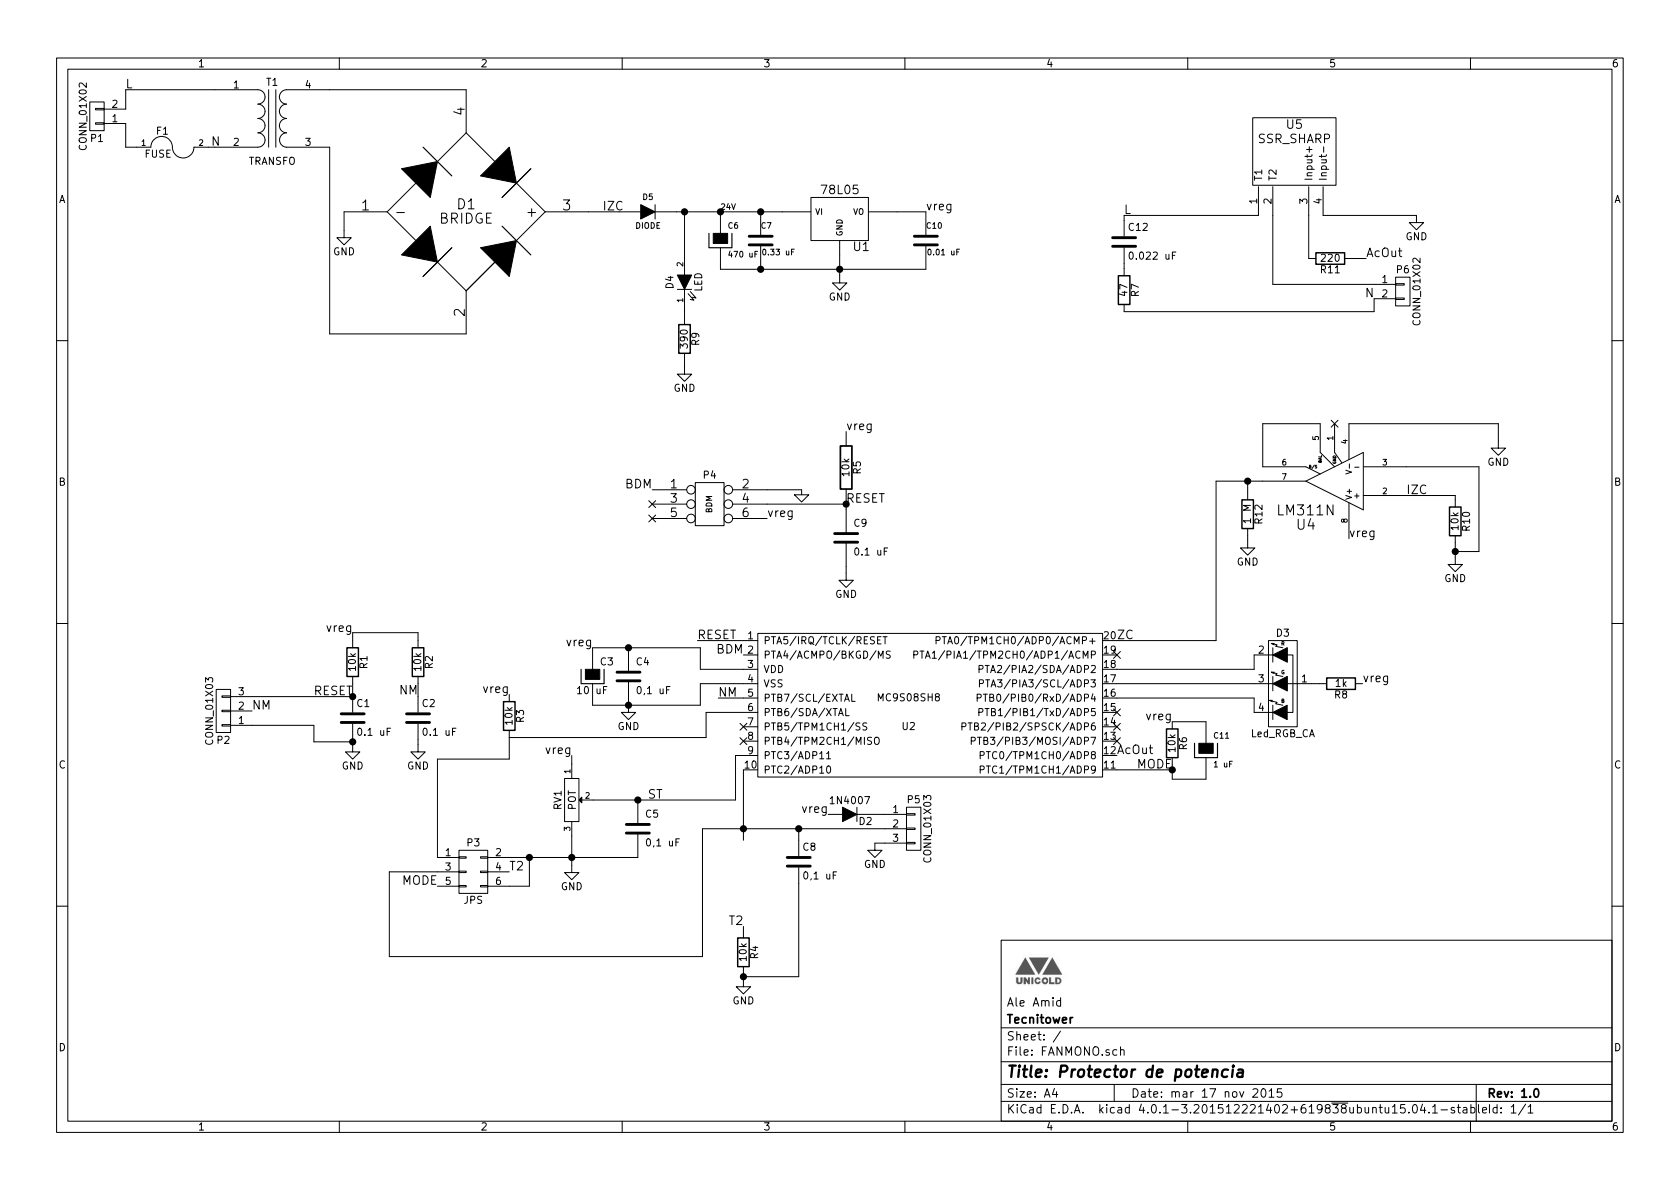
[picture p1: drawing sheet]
EESchema Schematic File Version 2
LIBS:FANMONO-rescue
LIBS:power
LIBS:device
LIBS:transistors
LIBS:conn
LIBS:linear
LIBS:regul
LIBS:74xx
LIBS:cmos4000
LIBS:adc-dac
LIBS:memory
LIBS:xilinx
LIBS:microcontrollers
LIBS:dsp
LIBS:microchip
LIBS:analog_switches
LIBS:motorola
LIBS:texas
LIBS:intel
LIBS:audio
LIBS:interface
LIBS:digital-audio
LIBS:philips
LIBS:display
LIBS:cypress
LIBS:siliconi
LIBS:opto
LIBS:atmel
LIBS:contrib
LIBS:valves
LIBS:acs712
LIBS:epcos_siov_varistor
LIBS:MC9S08SH8
LIBS:Sharp
LIBS:FANMONO-cache
EELAYER 25 0
EELAYER END
$Descr A4 11693 8268
encoding utf-8
Sheet 1 1
Title "Protector de potencia"
Date "mar 17 nov 2015"
Rev "1.0"
Comp "Tecnitower"
Comment1 "Ale Amid"
Comment2 ""
Comment3 ""
Comment4 ""
$EndDescr
Text Label 4855 4450 0    60   ~ 0
RESET
Text Label 5890 3500 0    60   ~ 0
RESET
Text Label 5890 2995 0    60   ~ 0
vreg
$Comp
L C-RESCUE-ProtectormodRafaela C9
U 1 1
P 5890 3735
F 0 "C9" H 5940 3835 50  0000 L CNN
F 1 "0.1 uF" H 5940 3635 50  0000 L CNN
F 2 "locales:C1" H 5890 3735 60  0001 C CNN
F 3 "" H 5890 3735 60  0001 C CNN
	1    5890 3735
	1    0    0    -1  
$EndComp
$Comp
L R-RESCUE-ProtectormodRafaela R5
U 1 1
P 5890 3245
F 0 "R5" V 5970 3245 50  0000 C CNN
F 1 "10k" V 5890 3245 50  0000 C CNN
F 2 "Discret:R3" H 5890 3245 60  0001 C CNN
F 3 "" H 5890 3245 60  0001 C CNN
	1    5890 3245
	1    0    0    -1  
$EndComp
Text Label 5340 3600 0    60   ~ 0
vreg
NoConn ~ 4540 3600
NoConn ~ 4540 3500
Text Label 4540 3400 2    60   ~ 0
BDM
Text Label 5175 4550 2    60   ~ 0
BDM
Text Label 4125 4500 2    60   ~ 0
vreg
$Comp
L CAPAPOL C3
U 1 1
P 4125 4700
F 0 "C3" H 4175 4800 50  0000 L CNN
F 1 "10 uF" H 4010 4600 50  0000 L CNN
F 2 "locales:C1V5" H 4125 4700 60  0001 C CNN
F 3 "" H 4125 4700 60  0001 C CNN
	1    4125 4700
	1    0    0    -1  
$EndComp
$Comp
L C-RESCUE-ProtectormodRafaela C4
U 1 1
P 4375 4700
F 0 "C4" H 4425 4800 50  0000 L CNN
F 1 "0,1 uF" H 4425 4600 50  0000 L CNN
F 2 "locales:C1" H 4375 4700 60  0001 C CNN
F 3 "" H 4375 4700 60  0001 C CNN
	1    4375 4700
	1    0    0    -1  
$EndComp
$Comp
L 78L05 U1
U 1 1
P 5845 1515
F 0 "U1" H 5995 1319 60  0000 C CNN
F 1 "78L05" H 5845 1715 60  0000 C CNN
F 2 "Power_Integrations:TO-220" H 5845 1515 60  0001 C CNN
F 3 "" H 5845 1515 60  0000 C CNN
	1    5845 1515
	1    0    0    -1  
$EndComp
$Comp
L CAPAPOL C6
U 1 1
P 5015 1665
F 0 "C6" H 5065 1765 40  0000 L CNN
F 1 "470 uF" H 5065 1565 40  0000 L CNN
F 2 "locales:C1V8" H 5115 1515 30  0001 C CNN
F 3 "" H 5015 1665 300 0000 C CNN
	1    5015 1665
	1    0    0    -1  
$EndComp
$Comp
L C-RESCUE-ProtectormodRafaela C7
U 1 1
P 5295 1665
F 0 "C7" H 5295 1765 40  0000 L CNN
F 1 "0.33 uF" H 5301 1580 40  0000 L CNN
F 2 "locales:C1" H 5333 1515 30  0001 C CNN
F 3 "" H 5295 1665 60  0000 C CNN
	1    5295 1665
	1    0    0    -1  
$EndComp
$Comp
L C-RESCUE-ProtectormodRafaela C10
U 1 1
P 6445 1665
F 0 "C10" H 6445 1765 40  0000 L CNN
F 1 "0.01 uF" H 6451 1580 40  0000 L CNN
F 2 "locales:C1" H 6483 1515 30  0001 C CNN
F 3 "" H 6445 1665 60  0000 C CNN
	1    6445 1665
	1    0    0    -1  
$EndComp
Text Label 5015 1460 0    39   ~ 0
24V
Text Label 6445 1465 0    60   ~ 0
vreg
$Comp
L POT-RESCUE-FANMONO RV1
U 1 1
P 3980 5560
F 0 "RV1" H 3980 5460 50  0000 C CNN
F 1 "POT" H 3980 5560 50  0000 C CNN
F 2 "Potentiometers:Potentiometer_Trimmer-Suntan-TSR-3386P" H 3980 5560 60  0001 C CNN
F 3 "" H 3980 5560 60  0000 C CNN
	1    3980 5560
	0    1    1    0   
$EndComp
Text Label 4510 5560 0    60   ~ 0
ST
Text Label 3980 5250 2    60   ~ 0
vreg
$Comp
L C-RESCUE-ProtectormodRafaela C5
U 1 1
P 4440 5760
F 0 "C5" H 4490 5860 50  0000 L CNN
F 1 "0,1 uF" H 4490 5660 50  0000 L CNN
F 2 "locales:C1" H 4440 5760 60  0001 C CNN
F 3 "" H 4440 5760 60  0001 C CNN
	1    4440 5760
	1    0    0    -1  
$EndComp
$Comp
L MC9S08SH8 U2
U 1 1
P 6325 4950
F 0 "U2" H 6325 4850 50  0000 C CNN
F 1 "MC9S08SH8" H 6325 5050 50  0000 C CNN
F 2 "Sockets_DIP:DIP-20__300_ELL" H 6325 4950 60  0001 C CNN
F 3 "" H 6325 4950 60  0001 C CNN
	1    6325 4950
	1    0    0    -1  
$EndComp
$Comp
L TRANSFO T1
U 1 1
P 1895 815
F 0 "T1" H 1895 1065 50  0000 C CNN
F 1 "TRANSFO" H 1895 515 50  0000 C CNN
F 2 "locales:TFCOBSIL2209VCA200mA" H 1895 815 60  0001 C CNN
F 3 "" H 1895 815 60  0000 C CNN
	1    1895 815 
	1    0    0    -1  
$EndComp
Text Label 875  615  0    60   ~ 0
L
Text Label 1470 1015 0    60   ~ 0
N
$Comp
L Led_RGB_CA D3
U 1 1
P 8930 4750
F 0 "D3" H 8930 5100 50  0000 C CNN
F 1 "Led_RGB_CA" H 8930 4400 50  0000 C CNN
F 2 "LEDs:LED-RGB-5MM_Common_Cathode" H 8885 4700 50  0001 C CNN
F 3 "" H 8885 4700 50  0000 C CNN
	1    8930 4750
	1    0    0    -1  
$EndComp
Text Label 7775 5250 0    60   ~ 0
AcOut
$Comp
L R R1
U 1 1
P 2455 4600
F 0 "R1" V 2535 4600 50  0000 C CNN
F 1 "10k" V 2455 4600 50  0000 C CNN
F 2 "Discret:R3" V 2385 4600 30  0001 C CNN
F 3 "" H 2455 4600 30  0000 C CNN
	1    2455 4600
	1    0    0    -1  
$EndComp
Text Label 2455 4400 2    60   ~ 0
vreg
$Comp
L C C1
U 1 1
P 2455 4990
F 0 "C1" H 2480 5090 50  0000 L CNN
F 1 "0.1 uF" H 2480 4890 50  0000 L CNN
F 2 "locales:C1" H 2493 4840 30  0001 C CNN
F 3 "" H 2455 4990 60  0000 C CNN
	1    2455 4990
	1    0    0    -1  
$EndComp
Text Label 2455 4840 2    60   ~ 0
RESET
Text Label 5000 4850 0    60   ~ 0
NM
$Comp
L CONN_01X02 P1
U 1 1
P 675 800
F 0 "P1" H 675 950 50  0000 C CNN
F 1 "CONN_01X02" V 775 800 50  0000 C CNN
F 2 "locales:PHOENIX_MSTBA2,54-G_2" H 675 800 60  0001 C CNN
F 3 "" H 675 800 60  0000 C CNN
	1    675  800 
	-1   0    0    1   
$EndComp
$Comp
L D D2
U 1 1
P 5915 5660
F 0 "D2" H 5805 5705 50  0000 C CNN
F 1 "1N4007" H 5915 5560 50  0000 C CNN
F 2 "Discret:D3" H 5915 5660 60  0001 C CNN
F 3 "" H 5915 5660 60  0000 C CNN
	1    5915 5660
	-1   0    0    1   
$EndComp
Text Label 5765 5660 2    60   ~ 0
vreg
$Comp
L R R4
U 1 1
P 5175 6620
F 0 "R4" V 5255 6620 50  0000 C CNN
F 1 "10k" V 5175 6620 50  0000 C CNN
F 2 "Discret:R3" V 5105 6620 30  0001 C CNN
F 3 "" H 5175 6620 30  0000 C CNN
	1    5175 6620
	1    0    0    -1  
$EndComp
$Comp
L R R3
U 1 1
P 3545 4975
F 0 "R3" V 3625 4975 50  0000 C CNN
F 1 "10k" V 3545 4975 50  0000 C CNN
F 2 "Discret:R3" V 3475 4975 30  0001 C CNN
F 3 "" H 3545 4975 30  0000 C CNN
	1    3545 4975
	1    0    0    -1  
$EndComp
Text Label 3545 4825 2    60   ~ 0
vreg
Text Label 7775 4450 0    60   ~ 0
ZC
Text Label 9485 4750 0    60   ~ 0
vreg
$Comp
L R R8
U 1 1
P 9335 4750
F 0 "R8" V 9415 4750 50  0000 C CNN
F 1 "1k" V 9335 4750 50  0000 C CNN
F 2 "Discret:R3" V 9265 4750 30  0001 C CNN
F 3 "" H 9335 4750 30  0000 C CNN
	1    9335 4750
	0    1    1    0   
$EndComp
$Comp
L LM311N-RESCUE-FANMONO U4
U 1 1
P 9290 3340
F 0 "U4" H 9490 3640 70  0000 C CNN
F 1 "LM311N" H 9490 3540 70  0000 C CNN
F 2 "Housings_DIP:DIP-8_W7.62mm_LongPads" H 9290 3340 60  0001 C CNN
F 3 "" H 9290 3340 60  0000 C CNN
	1    9290 3340
	-1   0    0    1   
$EndComp
Text Label 9390 3740 0    60   ~ 0
vreg
Text Label 9510 1790 0    60   ~ 0
AcOut
$Comp
L SSR_SHARP U5
U 1 1
P 9010 1190
F 0 "U5" H 9010 1520 60  0000 C CNN
F 1 "SSR_SHARP" H 9010 1420 60  0000 C CNN
F 2 "locales:SSR2" H 9010 1190 60  0001 C CNN
F 3 "" H 9010 1190 60  0000 C CNN
	1    9010 1190
	1    0    0    -1  
$EndComp
$Comp
L R R11
U 1 1
P 9260 1790
F 0 "R11" V 9340 1790 50  0000 C CNN
F 1 "220" V 9260 1790 50  0000 C CNN
F 2 "Discret:R3" V 9190 1790 30  0001 C CNN
F 3 "" H 9260 1790 30  0000 C CNN
	1    9260 1790
	0    1    1    0   
$EndComp
$Comp
L C C12
U 1 1
P 7825 1675
F 0 "C12" H 7850 1775 50  0000 L CNN
F 1 "0.022 uF" H 7850 1575 50  0000 L CNN
F 2 "locales:C1" H 7863 1525 30  0001 C CNN
F 3 "" H 7825 1675 60  0000 C CNN
	1    7825 1675
	1    0    0    -1  
$EndComp
$Comp
L R R7
U 1 1
P 7825 2010
F 0 "R7" V 7905 2010 50  0000 C CNN
F 1 "47" V 7825 2010 50  0000 C CNN
F 2 "Discret:R3" V 7755 2010 30  0001 C CNN
F 3 "" H 7825 2010 30  0000 C CNN
	1    7825 2010
	1    0    0    -1  
$EndComp
Text Label 9565 2070 2    60   ~ 0
N
$Comp
L CONN_01X02 P6
U 1 1
P 9765 2020
F 0 "P6" H 9765 2170 50  0000 C CNN
F 1 "CONN_01X02" V 9865 2020 50  0000 C CNN
F 2 "locales:PHOENIX_MSTBA2,54-G_2" H 9765 2020 60  0001 C CNN
F 3 "" H 9765 2020 60  0000 C CNN
	1    9765 2020
	1    0    0    -1  
$EndComp
Connection ~ 4375 4900
Wire Wire Line
	4125 4900 4875 4900
Wire Wire Line
	5175 4750 4875 4750
Wire Wire Line
	4125 4500 4875 4500
Wire Wire Line
	4875 4500 4875 4650
Connection ~ 4375 4500
Wire Wire Line
	2295 615  3245 615 
Wire Wire Line
	2295 2315 3245 2315
Connection ~ 5845 1865
Wire Wire Line
	4875 4750 4875 4900
Wire Wire Line
	3980 5250 3980 5310
Wire Wire Line
	2295 1015 2295 2315
Wire Wire Line
	875  750  875  615 
Wire Wire Line
	875  615  1495 615 
Wire Wire Line
	875  850  875  1015
Wire Wire Line
	875  1015 950  1015
Wire Wire Line
	5890 3495 5890 3535
Connection ~ 4440 5560
Wire Wire Line
	4875 4650 5175 4650
Wire Wire Line
	5000 4850 5175 4850
Wire Wire Line
	4130 5560 5120 5560
Wire Wire Line
	5120 5560 5120 5250
Wire Wire Line
	5120 5250 5175 5250
Wire Wire Line
	8860 1490 8860 1970
Wire Wire Line
	7825 1525 7825 1490
Wire Wire Line
	7825 1825 7825 1860
Wire Wire Line
	7825 2160 9565 2160
Wire Wire Line
	9565 2160 9565 2070
Wire Wire Line
	9110 1490 9110 1790
Wire Wire Line
	9410 1790 9510 1790
Wire Wire Line
	2455 4395 2455 4450
Wire Wire Line
	2455 4750 2455 4840
Connection ~ 2455 4840
Wire Wire Line
	4855 4450 5175 4450
Wire Wire Line
	5340 3500 5890 3500
Connection ~ 5890 3500
Wire Wire Line
	5175 5350 5175 5840
Wire Wire Line
	6160 5660 6065 5660
Wire Wire Line
	5175 6440 5175 6470
Wire Wire Line
	4915 4950 5175 4950
Wire Wire Line
	4915 4950 4915 5125
Wire Wire Line
	4915 5125 3545 5125
Wire Wire Line
	3545 5125 3545 5275
Wire Wire Line
	7775 4650 8730 4650
Wire Wire Line
	7775 4750 8730 4750
Wire Wire Line
	7775 4850 8730 4850
Wire Wire Line
	8730 4850 8730 4950
Wire Wire Line
	8730 4650 8730 4550
Wire Wire Line
	9130 4750 9185 4750
Wire Wire Line
	7775 4450 8465 4450
Wire Wire Line
	8465 4450 8465 3340
Wire Wire Line
	8790 2940 8790 3240
Wire Wire Line
	8790 2940 9190 2940
Wire Wire Line
	10130 3440 10130 3470
Wire Wire Line
	10130 3440 9790 3440
Wire Wire Line
	9790 3240 10295 3240
Wire Wire Line
	7825 1490 8760 1490
Text Label 7825 1490 0    60   ~ 0
L
$Comp
L DIODE D5
U 1 1
P 4510 1465
F 0 "D5" H 4510 1565 40  0000 C CNN
F 1 "DIODE" H 4510 1365 40  0000 C CNN
F 2 "Discret:D3" H 4510 1465 60  0001 C CNN
F 3 "" H 4510 1465 60  0000 C CNN
	1    4510 1465
	1    0    0    -1  
$EndComp
Wire Wire Line
	4095 1465 4310 1465
Wire Wire Line
	4710 1465 5445 1465
Connection ~ 5015 1465
Connection ~ 5295 1465
Wire Wire Line
	5015 1865 6445 1865
Connection ~ 5295 1865
Text Label 4195 1465 0    60   ~ 0
IZC
Text Label 9790 3440 0    60   ~ 0
IZC
Wire Wire Line
	10430 2940 10430 3060
$Comp
L GND #PWR15
U 1 1
P 10430 3060
F 0 "#PWR15" H 10430 2810 50  0001 C CNN
F 1 "GND" H 10430 2910 50  0000 C CNN
F 2 "" H 10430 3060 60  0000 C CNN
F 3 "" H 10430 3060 60  0000 C CNN
	1    10430 3060
	1    0    0    -1  
$EndComp
Wire Wire Line
	9390 2940 10430 2940
NoConn ~ 9290 2940
NoConn ~ 5175 5050
NoConn ~ 5175 5150
NoConn ~ 7775 5150
NoConn ~ 7775 5050
NoConn ~ 7775 4950
NoConn ~ 7775 4550
$Comp
L CONN_3X2 P4
U 1 1
P 4940 3550
F 0 "P4" H 4940 3800 50  0000 C CNN
F 1 "BDM" V 4940 3600 40  0000 C CNN
F 2 "Pin_Headers:Pin_Header_Angled_2x03" H 4940 3550 60  0001 C CNN
F 3 "" H 4940 3550 60  0001 C CNN
	1    4940 3550
	1    0    0    -1  
$EndComp
$Comp
L GND-RESCUE-ProtectormodRafaela #PWR8
U 1 1
P 5580 3435
F 0 "#PWR8" H 5580 3435 30  0001 C CNN
F 1 "GND" H 5580 3365 30  0001 C CNN
F 2 "" H 5580 3435 60  0001 C CNN
F 3 "" H 5580 3435 60  0001 C CNN
	1    5580 3435
	1    0    0    -1  
$EndComp
Wire Wire Line
	5340 3400 5580 3400
Wire Wire Line
	5580 3400 5580 3435
Wire Wire Line
	5560 6140 5560 6790
$Comp
L C C8
U 1 1
P 5560 5990
F 0 "C8" H 5585 6090 50  0000 L CNN
F 1 "0,1 uF" H 5585 5890 50  0000 L CNN
F 2 "locales:C1" H 5598 5840 30  0001 C CNN
F 3 "" H 5560 5990 60  0000 C CNN
	1    5560 5990
	1    0    0    -1  
$EndComp
Wire Wire Line
	4890 5760 6160 5760
Connection ~ 5175 5760
Wire Wire Line
	5560 5840 5560 5760
Connection ~ 5560 5760
Wire Wire Line
	6245 1465 6445 1465
$Comp
L GND #PWR5
U 1 1
P 4375 4900
F 0 "#PWR5" H 4375 4650 50  0001 C CNN
F 1 "GND" H 4375 4750 50  0000 C CNN
F 2 "" H 4375 4900 60  0000 C CNN
F 3 "" H 4375 4900 60  0000 C CNN
	1    4375 4900
	1    0    0    -1  
$EndComp
$Comp
L BRIDGE D1
U 1 1
P 3245 1465
F 0 "D1" H 3245 1515 70  0000 C CNN
F 1 "BRIDGE" H 3245 1415 70  0000 C CNN
F 2 "locales:Bridge-rond" H 3245 1465 60  0001 C CNN
F 3 "" H 3245 1465 60  0000 C CNN
	1    3245 1465
	1    0    0    -1  
$EndComp
$Comp
L GND #PWR1
U 1 1
P 2395 1595
F 0 "#PWR1" H 2395 1345 50  0001 C CNN
F 1 "GND" H 2395 1445 50  0000 C CNN
F 2 "" H 2395 1595 60  0000 C CNN
F 3 "" H 2395 1595 60  0000 C CNN
	1    2395 1595
	1    0    0    -1  
$EndComp
Wire Wire Line
	2395 1595 2395 1465
$Comp
L GND #PWR10
U 1 1
P 5890 3980
F 0 "#PWR10" H 5890 3730 50  0001 C CNN
F 1 "GND" H 5890 3830 50  0000 C CNN
F 2 "" H 5890 3980 60  0000 C CNN
F 3 "" H 5890 3980 60  0000 C CNN
	1    5890 3980
	1    0    0    -1  
$EndComp
Wire Wire Line
	5890 3980 5890 3935
$Comp
L GND #PWR13
U 1 1
P 9860 1490
F 0 "#PWR13" H 9860 1240 50  0001 C CNN
F 1 "GND" H 9860 1340 50  0000 C CNN
F 2 "" H 9860 1490 60  0000 C CNN
F 3 "" H 9860 1490 60  0000 C CNN
	1    9860 1490
	1    0    0    -1  
$EndComp
Wire Wire Line
	9210 1490 9860 1490
$Comp
L GND #PWR7
U 1 1
P 5175 6810
F 0 "#PWR7" H 5175 6560 50  0001 C CNN
F 1 "GND" H 5175 6660 50  0000 C CNN
F 2 "" H 5175 6810 60  0000 C CNN
F 3 "" H 5175 6810 60  0000 C CNN
	1    5175 6810
	1    0    0    -1  
$EndComp
Wire Wire Line
	5175 6810 5175 6770
$Comp
L CONN_01X03 P5
U 1 1
P 6360 5760
F 0 "P5" H 6360 5960 50  0000 C CNN
F 1 "CONN_01X03" V 6460 5760 50  0000 C CNN
F 2 "locales:PHOENIX_MSTBA2,54-G_3" H 6360 5760 60  0001 C CNN
F 3 "" H 6360 5760 60  0000 C CNN
	1    6360 5760
	1    0    0    -1  
$EndComp
$Comp
L GND #PWR11
U 1 1
P 6090 5860
F 0 "#PWR11" H 6090 5610 50  0001 C CNN
F 1 "GND" H 6090 5710 50  0000 C CNN
F 2 "" H 6090 5860 60  0000 C CNN
F 3 "" H 6090 5860 60  0000 C CNN
	1    6090 5860
	1    0    0    -1  
$EndComp
Wire Wire Line
	6090 5860 6160 5860
$Comp
L GND #PWR9
U 1 1
P 5845 1910
F 0 "#PWR9" H 5845 1660 50  0001 C CNN
F 1 "GND" H 5845 1760 50  0000 C CNN
F 2 "" H 5845 1910 60  0000 C CNN
F 3 "" H 5845 1910 60  0000 C CNN
	1    5845 1910
	1    0    0    -1  
$EndComp
Wire Wire Line
	5845 1910 5845 1860
Wire Wire Line
	5845 1865 5845 1765
Wire Wire Line
	10295 3240 10295 3830
$Comp
L R R10
U 1 1
P 10130 3620
F 0 "R10" V 10210 3620 50  0000 C CNN
F 1 "10k" V 10130 3620 50  0000 C CNN
F 2 "Discret:R3" V 10060 3620 30  0001 C CNN
F 3 "" H 10130 3620 30  0000 C CNN
	1    10130 3620
	1    0    0    -1  
$EndComp
Wire Wire Line
	10295 3830 10130 3830
Wire Wire Line
	10130 3770 10130 3870
Connection ~ 10130 3830
$Comp
L GND #PWR14
U 1 1
P 10130 3870
F 0 "#PWR14" H 10130 3620 50  0001 C CNN
F 1 "GND" H 10130 3720 50  0000 C CNN
F 2 "" H 10130 3870 60  0000 C CNN
F 3 "" H 10130 3870 60  0000 C CNN
	1    10130 3870
	1    0    0    -1  
$EndComp
Wire Wire Line
	3980 5810 3980 6015
Connection ~ 3980 5960
$Comp
L GND #PWR4
U 1 1
P 3980 6015
F 0 "#PWR4" H 3980 5765 50  0001 C CNN
F 1 "GND" H 3980 5865 50  0000 C CNN
F 2 "" H 3980 6015 60  0000 C CNN
F 3 "" H 3980 6015 60  0000 C CNN
	1    3980 6015
	1    0    0    -1  
$EndComp
$Comp
L R R12
U 1 1
P 8685 3570
F 0 "R12" V 8765 3570 50  0000 C CNN
F 1 "1 M" V 8685 3570 50  0000 C CNN
F 2 "Discret:R3" V 8615 3570 30  0001 C CNN
F 3 "" H 8685 3570 30  0000 C CNN
	1    8685 3570
	1    0    0    -1  
$EndComp
$Comp
L GND #PWR12
U 1 1
P 8685 3755
F 0 "#PWR12" H 8685 3505 50  0001 C CNN
F 1 "GND" H 8685 3605 50  0000 C CNN
F 2 "" H 8685 3755 60  0000 C CNN
F 3 "" H 8685 3755 60  0000 C CNN
	1    8685 3755
	1    0    0    -1  
$EndComp
$Comp
L GND #PWR2
U 1 1
P 2455 5175
F 0 "#PWR2" H 2455 4925 50  0001 C CNN
F 1 "GND" H 2455 5025 50  0000 C CNN
F 2 "" H 2455 5175 60  0000 C CNN
F 3 "" H 2455 5175 60  0000 C CNN
	1    2455 5175
	1    0    0    -1  
$EndComp
$Comp
L CONN_01X03 P2
U 1 1
P 1555 4940
F 0 "P2" H 1555 5140 50  0000 C CNN
F 1 "CONN_01X03" V 1655 4940 50  0000 C CNN
F 2 "locales:PHOENIX_MSTBA2,54-G_3" H 1555 4940 50  0001 C CNN
F 3 "" H 1555 4940 50  0000 C CNN
	1    1555 4940
	-1   0    0    1   
$EndComp
Wire Wire Line
	2455 4840 1755 4840
$Comp
L R R2
U 1 1
P 2910 4600
F 0 "R2" V 2990 4600 50  0000 C CNN
F 1 "10k" V 2910 4600 50  0000 C CNN
F 2 "Discret:R3" V 2840 4600 30  0001 C CNN
F 3 "" H 2910 4600 30  0000 C CNN
	1    2910 4600
	1    0    0    -1  
$EndComp
$Comp
L C C2
U 1 1
P 2910 4990
F 0 "C2" H 2935 5090 50  0000 L CNN
F 1 "0.1 uF" H 2935 4890 50  0000 L CNN
F 2 "locales:C1" H 2948 4840 30  0001 C CNN
F 3 "" H 2910 4990 60  0000 C CNN
	1    2910 4990
	1    0    0    -1  
$EndComp
Text Label 1755 4940 0    60   ~ 0
NM
Wire Wire Line
	2910 4750 2910 4840
$Comp
L GND #PWR3
U 1 1
P 2910 5175
F 0 "#PWR3" H 2910 4925 50  0001 C CNN
F 1 "GND" H 2910 5025 50  0000 C CNN
F 2 "" H 2910 5175 60  0000 C CNN
F 3 "" H 2910 5175 60  0000 C CNN
	1    2910 5175
	1    0    0    -1  
$EndComp
Wire Wire Line
	2910 5175 2910 5140
Wire Wire Line
	2455 5175 2455 5140
Wire Wire Line
	2910 4450 2910 4395
Text Label 2910 4835 2    60   ~ 0
NM
$Comp
L R R6
U 1 1
P 8160 5165
F 0 "R6" V 8240 5165 50  0000 C CNN
F 1 "10k" V 8160 5165 50  0000 C CNN
F 2 "Discret:R3" V 8090 5165 30  0001 C CNN
F 3 "" H 8160 5165 30  0000 C CNN
	1    8160 5165
	1    0    0    -1  
$EndComp
Text Label 8160 5015 2    60   ~ 0
vreg
Wire Wire Line
	1755 5040 2185 5040
Wire Wire Line
	2185 5040 2185 5155
Wire Wire Line
	2185 5155 2455 5155
Connection ~ 2455 5155
$Comp
L R R9
U 1 1
P 4765 2350
F 0 "R9" V 4845 2350 50  0000 C CNN
F 1 "390" V 4765 2350 50  0000 C CNN
F 2 "Discret:R3" V 4695 2350 50  0001 C CNN
F 3 "" H 4765 2350 50  0000 C CNN
	1    4765 2350
	1    0    0    -1  
$EndComp
$Comp
L LED D4
U 1 1
P 4765 1955
F 0 "D4" H 4765 2055 50  0000 C CNN
F 1 "LED" H 4765 1855 50  0000 C CNN
F 2 "LEDs:LED-5MM" H 4765 1955 50  0001 C CNN
F 3 "" H 4765 1955 50  0000 C CNN
	1    4765 1955
	0    -1   -1   0   
$EndComp
Wire Wire Line
	4765 1755 4765 1465
Connection ~ 4765 1465
Wire Wire Line
	4765 2155 4765 2200
$Comp
L GND #PWR6
U 1 1
P 4765 2545
F 0 "#PWR6" H 4765 2295 50  0001 C CNN
F 1 "GND" H 4765 2395 50  0000 C CNN
F 2 "" H 4765 2545 60  0000 C CNN
F 3 "" H 4765 2545 60  0000 C CNN
	1    4765 2545
	1    0    0    -1  
$EndComp
Wire Wire Line
	4765 2545 4765 2500
$Comp
L FUSE F1
U 1 1
P 1200 1015
F 0 "F1" H 1130 1125 50  0000 C CNN
F 1 "FUSE" H 1100 965 50  0000 C CNN
F 2 "Fuse_Holders_and_Fuses:Fuseholder5x20_horiz_SemiClosed_Casing10x25mm" H 1200 1015 50  0001 C CNN
F 3 "" H 1200 1015 50  0000 C CNN
	1    1200 1015
	1    0    0    -1  
$EndComp
Wire Wire Line
	8860 1970 9565 1970
Wire Wire Line
	2910 4395 2455 4395
Wire Wire Line
	7775 5350 8160 5350
Connection ~ 8160 5350
Wire Wire Line
	8685 3755 8685 3720
Wire Wire Line
	8465 3340 8790 3340
Wire Wire Line
	8685 3420 8685 3340
Connection ~ 8685 3340
Wire Wire Line
	1495 1015 1450 1015
$Comp
L CONN_02X03 P3
U 1 1
P 3295 6060
F 0 "P3" H 3295 6260 50  0000 C CNN
F 1 "JPS" H 3295 5860 50  0000 C CNN
F 2 "Pin_Headers:Pin_Header_Angled_2x03" H 3295 4860 50  0001 C CNN
F 3 "" H 3295 4860 50  0000 C CNN
	1    3295 6060
	1    0    0    -1  
$EndComp
Wire Wire Line
	3545 5960 4440 5960
Wire Wire Line
	3045 5960 3045 5275
Wire Wire Line
	3045 5275 3545 5275
Wire Wire Line
	3685 5960 3685 6160
Connection ~ 3685 5960
Wire Wire Line
	3685 6160 3545 6160
Wire Wire Line
	2710 6060 2710 6650
Wire Wire Line
	2710 6650 4890 6650
Wire Wire Line
	4890 6650 4890 5760
Text Label 8160 5350 2    60   ~ 0
MODE
Text Label 3045 6160 2    60   ~ 0
MODE
Wire Wire Line
	8160 5315 8160 5415
Wire Wire Line
	5560 6790 5175 6790
Connection ~ 5175 6790
Wire Wire Line
	2710 6060 3045 6060
Text Label 5175 6440 2    60   ~ 0
T2
Text Label 3545 6060 0    60   ~ 0
T2
$Comp
L CAPAPOL C11
U 1 1
P 8395 5215
F 0 "C11" H 8445 5315 40  0000 L CNN
F 1 "1 uF" H 8445 5115 40  0000 L CNN
F 2 "" H 8495 5065 30  0000 C CNN
F 3 "" H 8395 5215 300 0000 C CNN
	1    8395 5215
	1    0    0    -1  
$EndComp
Wire Wire Line
	8160 5015 8395 5015
Wire Wire Line
	8160 5415 8395 5415
$EndSCHEMATC
